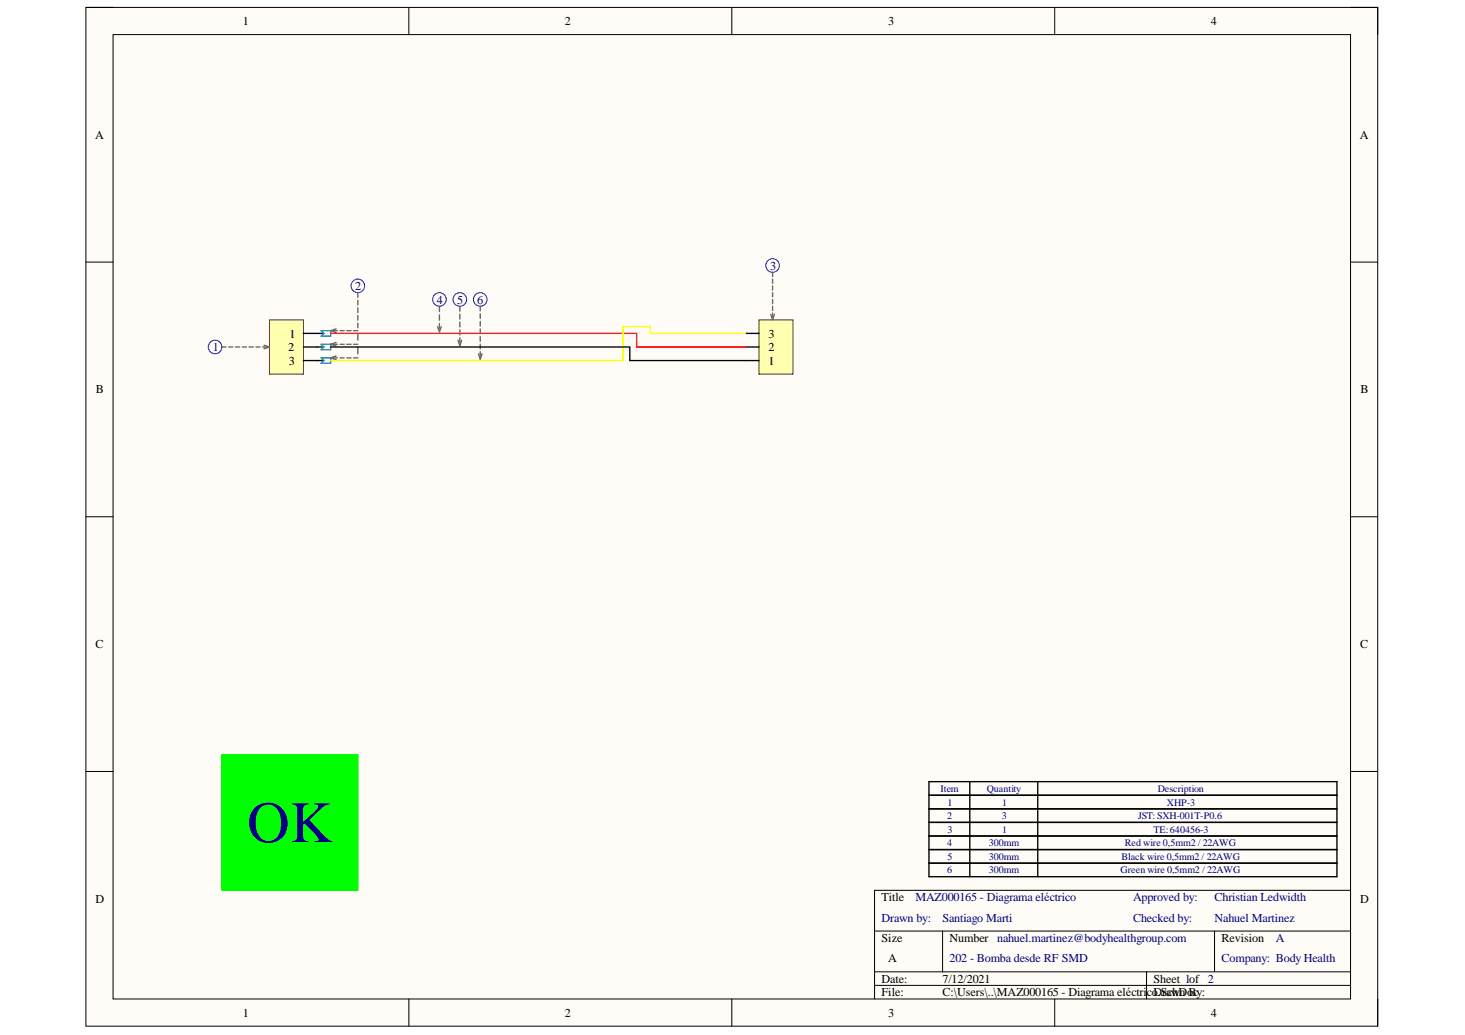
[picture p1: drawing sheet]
<svg xmlns="http://www.w3.org/2000/svg" width="297mm" height="210mm" viewBox="0 0 297 210" stroke-linecap="round" stroke-linejoin="round" font-family="sans-serif">
<path d="M17.4 1.5h261.9v206.6h-261.9z" fill-rule="evenodd" fill="#fffcf8"/>
<path d="M17.4 1.5h261.9v206.6h-261.9z" fill="none" stroke="#000" stroke-width=".2"/>
<path d="M22.9 7h250.9v195.6h-250.9z" fill-rule="evenodd" fill="#fffcf8"/>
<g fill="none" stroke="#000" stroke-width=".2">
<path d="M17.4 1.5h5.5M22.9 7h250.9v195.6h-250.9zM82.9 1.5v5.5M148.4 1.5v5.5M213.9 1.5v5.5M273.8 1.5h5.5v5.5M17.4 53.2h5.5M273.8 53.2h5.5M17.4 104.8h5.5M273.8 104.8h5.5M17.4 156.5h5.5M273.8 156.5h5.5"/>
<path d="M177.3 188.8h96.5M177.3 197.1h96.5M177.3 199.8h96.5M191.1 188.8v8.3M232.5 197.1v5.5M246.3 188.8v8.3M273.8 180.6h-96.5v22M82.9 202.6v5.5M148.4 202.6v5.5M213.9 202.6v5.5M279.3 202.6v5.5"/>
</g>
<path d="M188.4 158.5h82.7v8.3h-82.7zM196.6 158.5v8.3M210.4 158.5v8.3M188.4 161.3h82.7M188.4 169.5h82.7v8.3h-82.7zM188.4 164h82.7M188.4 172.3h82.7M188.4 175.1h82.7M196.6 169.5v8.3M210.4 169.5v8.3" fill="none" stroke="#000" stroke-width=".27"/>
<circle cx="43.6" cy="70.4" r="1.38" fill="none" stroke="#00f" stroke-width=".2"/>
<path d="M54.6 64.9h6.9v11h-6.9z" fill-rule="evenodd" fill="#ffffb0"/>
<path d="M54.6 64.9h6.9v11h-6.9z" fill="none" stroke="#800000" stroke-width=".2"/>
<path d="M61.5 67.6h4.2M61.5 70.4h4.2M61.5 73.1h4.2" fill="none" stroke="#000" stroke-width=".27"/>
<g fill="none" stroke="#00f" stroke-width=".2">
<circle cx="72.6" cy="58" r="1.38"/>
<circle cx="89.1" cy="60.7" r="1.38"/>
<circle cx="93.2" cy="60.7" r="1.38"/>
<circle cx="97.4" cy="60.7" r="1.38"/>
</g>
<path d="M65.1 67.1h1.9v1.1h-1.9l.6-.6zM65.1 69.8h1.9v1.1h-1.9l.6-.5zM65.1 72.6h1.9v1.1h-1.9l.6-.6z" fill="none" stroke="#009cca" stroke-width=".27"/>
<g fill="none" stroke="#656764" stroke-width=".27">
<path d="M72.6 59.4v.9M45 70.4h.8M46.4 70.4h.8M47.7 70.4h.9M49.1 70.4h.9M50.5 70.4h.9M51.9 70.4h.8M53.3 70.4h.8M53.5 70l1.1 .4-1.1 .3M67.6 67.1h.8M67.6 69.8h.8M67.6 72.6h.8"/>
<path d="M68.1 66.7l-1.1 .4 1.1 .3M68.1 69.5l-1.1 .3 1.1 .4M68.1 72.2l-1.1 .4 1.1 .3M68.9 67.1h.9M68.9 69.8h.9M68.9 72.6h.9M70.3 67.1h.9M70.3 69.8h.9M70.3 72.6h.9M71.7 67.1h.9M71.7 69.8h.9M71.7 72.6h.9"/>
<path d="M72.6 60.9v1M72.6 62.4v1M72.6 64v.9M72.6 65.5v1M72.6 67.6v1.4M72.6 70.4v1.4M88.7 66.2l.4 1.1 .4-1.1M89.1 62.1v1.1M89.1 63.9v1M89.1 65.6v1.1M92.9 69l.3 1.1 .4-1.1M93.2 62.1v1"/>
<path d="M93.2 63.7v1M93.2 65.3v1M93.2 66.9v1M93.2 68.5v1M97 71.8l.4 1.1 .3-1.1M97.4 62.1v1M97.4 63.6v1M97.4 65.2v.9M97.4 66.7v1M97.4 68.2v1M97.4 69.8v.9M97.4 71.3v1"/>
</g>
<path d="M45 153h27.6v27.6h-27.6z" fill-rule="evenodd" fill="#0f0"/>
<path d="M45 153h27.6v27.6h-27.6z" fill="none" stroke="#0f0" stroke-width=".2"/>
<path d="M153.9 64.9h6.9v11h-6.9z" fill-rule="evenodd" fill="#ffffb0"/>
<path d="M153.9 64.9h6.9v11h-6.9z" fill="none" stroke="#800000" stroke-width=".2"/>
<path d="M67 70.4h60.7v2.7h26.2M151.1 70.4h2.8M151.1 67.6h2.8M188.4 166.8h82.7v2.7h-82.7zM196.6 166.8v2.7M210.4 166.8v2.7" fill="none" stroke="#000" stroke-width=".27"/>
<circle cx="156.6" cy="53.8" r="1.38" fill="none" stroke="#00f" stroke-width=".2"/>
<path d="M156.6 55.2v.9M156.6 56.6v.9M156.6 58v.8M156.6 59.4v.8M156.3 63.8l.3 1.1 .4-1.1M156.6 60.7v.9M156.6 62.1v.9M156.6 63.5v.8" fill="none" stroke="#656764" stroke-width=".27"/>
<path d="M67 67.6h62.1v2.8h22" fill="none" stroke="#f00" stroke-width=".27"/>
<path d="M151.1 67.6h-19.3v-1.4h-5.5v6.9h-59.3" fill="none" stroke="#ff0" stroke-width=".27"/>
<text font-size="11.9" fill="#000080" x="50.1" y="170.8">OK</text>
<g font-size="2.5">
<text x="49.2" y="5.1">1</text>
<text x="114.5" y="5.1">2</text>
<text x="180.1" y="5.1">3</text>
<text x="245.5" y="5.1">4</text>
<text x="19.3" y="28.1">A</text>
<text x="275.7" y="28.1">A</text>
<text x="58.5" y="71.3">2</text>
<text x="58.7" y="68.5">1</text>
<text x="155.8" y="71.3">2</text>
<text x="155.8" y="68.5">3</text>
<text x="58.5" y="74">3</text>
<text x="155.8" y="74">1</text>
<text x="19.5" y="79.8">B</text>
<text x="275.9" y="79.8">B</text>
<text x="19.4" y="131.5">C</text>
<text x="275.8" y="131.5">C</text>
<text x="19.4" y="183.1">D</text>
<text x="178.7" y="182.8">Title</text>
<text x="275.8" y="183.1">D</text>
<text x="178.7" y="191">Size</text>
<text x="192.5" y="191">Number nahuel.martinez@bodyhealthgroup.com</text>
<text x="247.7" y="191">Revision</text>
<text x="180.1" y="195.2">A</text>
<text x="178.7" y="199.3">Date:</text>
<text x="178.7" y="202.1">File:</text>
<text x="191.1" y="199.3">7/12/2021</text>
<text x="191.1" y="202.1">C:\Users\..\MAZ000165 - Diagrama eléctricoDrawn By:</text>
<text x="233.9" y="199.3">Sheet 1of 2</text>
<text x="234.8" y="202.1">.SchDoc</text>
<text x="49.2" y="206.2">1</text>
<text x="114.5" y="206.2">2</text>
<text x="180.1" y="206.2">3</text>
<text x="245.5" y="206.2">4</text>
</g>
<g font-size="2.5" fill="#000080">
<text x="72" y="58.8">2</text>
<text x="156.2" y="54.7">3</text>
<text x="88.6" y="61.6">4</text>
<text x="92.7" y="61.6">5</text>
<text x="96.8" y="61.6">6</text>
<text x="43.1" y="71.3">1</text>
<text x="185.6" y="182.8">MAZ000165 - Diagrama eléctrico</text>
<text x="229.8" y="182.8">Approved by:</text>
<text x="246.2" y="182.8">Christian Ledwidth</text>
<text x="178.7" y="187">Drawn by:</text>
<text x="191.1" y="187">Santiago Marti</text>
<text x="229.8" y="187">Checked by:</text>
<text x="246.2" y="187">Nahuel Martinez</text>
<text x="258.7" y="191">A</text>
<text x="192.5" y="195.2">202 - Bomba desde RF SMD</text>
<text x="247.7" y="195.2">Company: Body Health</text>
</g>
<g font-size="2" fill="#000080">
<text x="190.7" y="160.6">Item</text>
<text x="200.1" y="160.6">Quantity</text>
<text x="234.7" y="160.6">Description</text>
<text x="192" y="166.1">2</text>
<text x="192.1" y="163.4">1</text>
<text x="203.1" y="166.1">3</text>
<text x="203.2" y="163.4">1</text>
<text x="230.8" y="166.1">JST: SXH-001T-P0.6</text>
<text x="236.6" y="163.4">XHP-3</text>
<text x="192" y="171.6">4</text>
<text x="192.1" y="168.9">3</text>
<text x="200.5" y="171.6">300mm</text>
<text x="203.2" y="168.9">1</text>
<text x="228.1" y="171.6">Red wire 0,5mm2 / 22AWG</text>
<text x="233.9" y="168.9">TE:640456-3</text>
<text x="192" y="177.1">6</text>
<text x="192.1" y="174.4">5</text>
<text x="200.5" y="174.4">300mm</text>
<text x="200.5" y="177.1">300mm</text>
<text x="227.2" y="177.1">Green wire 0,5mm2 / 22AWG</text>
<text x="227.4" y="174.4">Black wire 0,5mm2 / 22AWG</text>
</g>
</svg>
